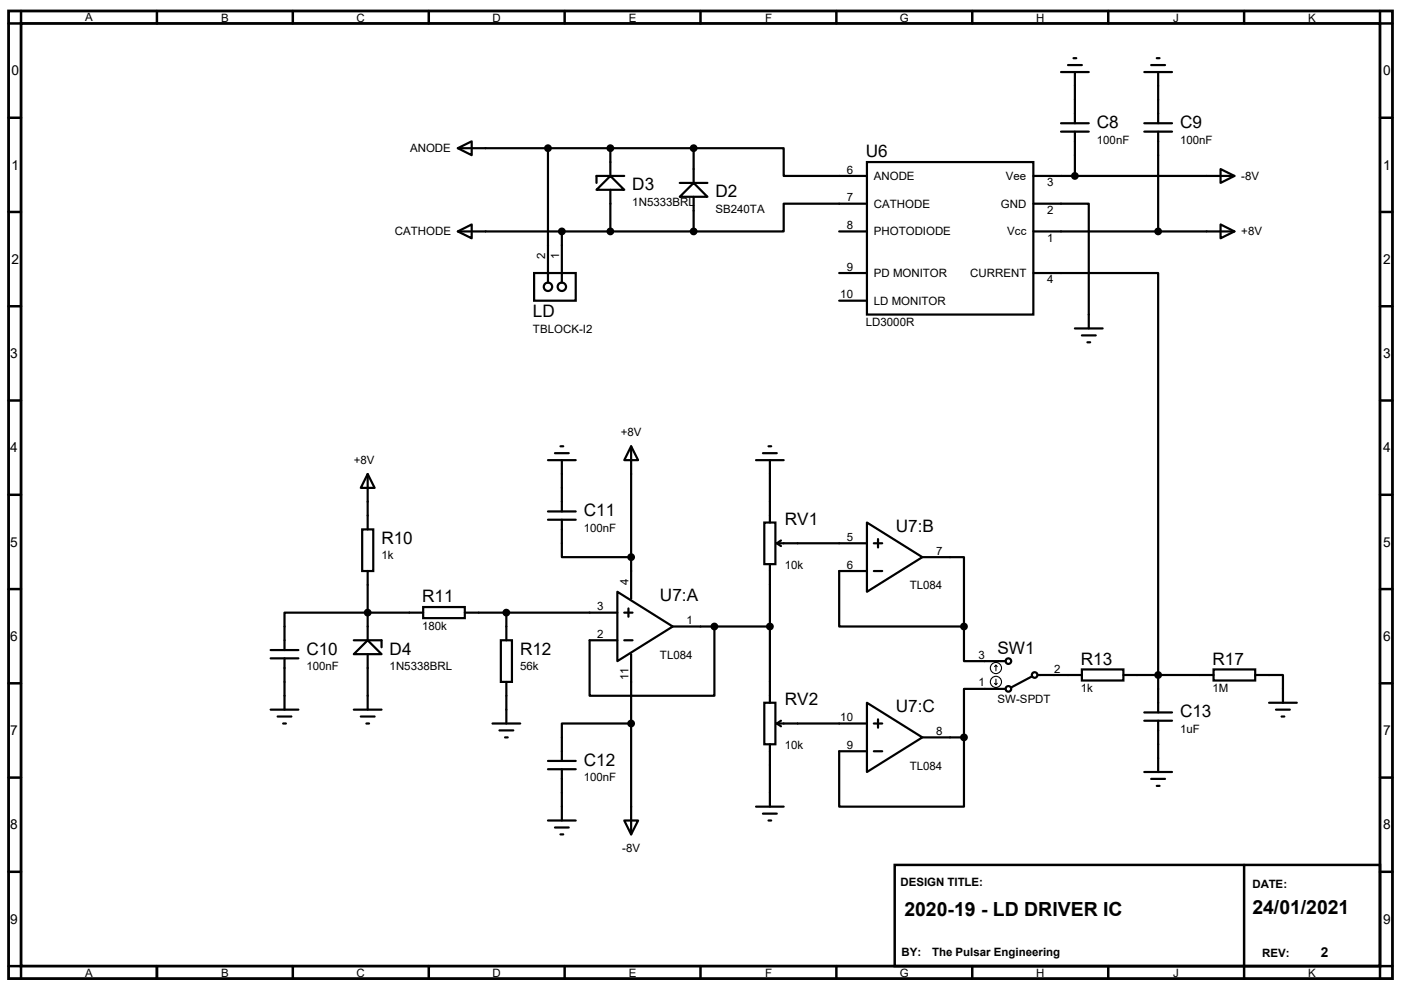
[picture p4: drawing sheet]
<svg xmlns="http://www.w3.org/2000/svg" width="297mm" height="210mm" viewBox="0 0 297 210" stroke-linecap="round" stroke-linejoin="round" font-family="sans-serif">
<path d="M1.8 2.3h293.4v205.3h-293.4zM4.5 5h288.1v199.9h-288.1z" fill="none" stroke="#000" stroke-width=".59"/>
<g fill="none" stroke="#000" stroke-width=".53">
<path d="M4.5 2.3v2.7h-2.7M33.3 2.3v2.7M62.1 2.3v2.7M90.9 2.3v2.7M119.7 2.3v2.7M148.5 2.3v2.7M177.3 2.3v2.7M206.1 2.3v2.7M235 2.3v2.7M263.8 2.3v2.7M292.6 2.3v2.7h2.6M1.8 25h2.7"/>
<path d="M292.6 25h2.6M1.8 45h2.7M292.6 45h2.6M1.8 65h2.7M292.6 65h2.6M1.8 84.9h2.7M292.6 84.9h2.6M1.8 104.9h2.7M292.6 104.9h2.6M1.8 124.9h2.7M292.6 124.9h2.6M1.8 144.9h2.7"/>
<path d="M292.6 144.9h2.6M1.8 164.9h2.7M292.6 164.9h2.6M1.8 184.9h2.7M189.7 183.5h102.9v21.4h-102.9zM263.8 183.5v24.1M292.6 184.9h2.6M1.8 204.9h2.7v2.7M33.3 204.9v2.7M62.1 204.9v2.7M90.9 204.9v2.7M119.7 204.9v2.7"/>
<path d="M148.5 204.9v2.7M177.3 204.9v2.7M206.1 204.9v2.7M235 204.9v2.7M295.2 204.9h-2.6v2.7"/>
</g>
<g fill="none" stroke="#000" stroke-width=".47">
<path d="M225 15.3h5.8M226.4 13.8h3M227.6 12.3h.6M227.9 15.3v10.8M242.6 15.3h5.9M244.1 13.8h2.9M245.3 12.3h.5M245.6 15.3v10.8M97.1 31.4h50M97.1 31.4l2.9-1.4v2.9zM116.2 31.4v28.6M129.4 31.4v5.9"/>
<path d="M132.4 37.3h-5.9v1.5M144.1 38.8h5.9M147.1 31.4v7.4M147.1 31.4h19.1v5.9h17.6M183.8 34.4h35.3v32.3h-35.3zM225 26.1h5.8M225 27.9h5.8M227.9 27.9v9.4M242.6 26.1h5.9M242.6 27.9h5.9M245.6 27.9v21.2M258.8 35.9l2.9 1.4-2.9 1.5z"/>
<path d="M261.7 37.3h-42.6M97.1 49.1h50M97.1 49.1l2.9-1.5v2.9zM113.2 57.9h8.9v5.9h-8.9zM119.1 49.1v10.9M126.5 40.3l2.9-3 3 3zM129.4 40.3v8.8M144.1 41.7l3-2.9 2.9 2.9zM147.1 41.7v7.4M177.9 49.1h5.9M177.9 57.9h5.9M183.8 43.2h-17.6v5.9h-19.1"/>
<path d="M219.1 43.2h11.7v26.5M219.1 57.9h26.5v93.2M219.1 49.1h42.6M258.8 47.6l2.9 1.5-2.9 1.4zM177.9 63.8h5.9M227.9 69.7h5.9M229.4 71.1h2.9M230.5 72.6h.6M116.2 97.6h5.9M117.7 96.1h2.9M118.8 94.7h.6M119.1 97.6v10.9"/>
<path d="M133.8 94.7l1.5 2.9h-2.9zM133.8 94.7v32.3M160.3 97.6h5.9M161.8 96.1h2.9M162.9 94.7h.6M163.2 97.6v13.2M76.8 112.3h2.3v8.8h-2.3zM78 100.5v11.8M78 100.5l1.4 3h-2.9zM116.2 108.5h5.9M116.2 110.2h5.9M119.1 110.2v8h14.7"/>
<path d="M162 110.8h2.4v8.9h-2.4zM163.2 119.7v29.4M164.7 115.2h19.1M164.7 115.2l.9 .6M165.6 114.6l-.9 .6M183.8 110.8l11.8 7.4-11.8 7.3zM185.3 115.2h1.7M186.2 114.3v1.8M195.6 118.2h8.8v14.7M57.4 137.9h5.9M57.4 139.6h5.9M60.3 139.6v10.9"/>
<path d="M75 135.8h5.9v1.5M78 138.7v11.8M78 135.8l2.9 2.9h-5.9zM78 121.1v14.7M89.7 129.9h-29.4v8M89.7 128.8h8.8v2.3h-8.8zM98.5 129.9h32.4M106.2 135.8h2.3v8.8h-2.3zM107.4 129.9v5.9M130.9 125.5l11.7 7.4-11.7 7.3zM132.4 129.9h1.7M132.4 135.8h1.7"/>
<path d="M133.2 129.1v1.7M133.8 138.7v38.3M142.6 132.9h20.6M151.5 132.9v14.7h-26.5v-11.8h5.9M183.8 121.1h-5.9v11.8h26.5M185.3 121.1h1.7M204.4 132.9v7.3h8.8M57.4 150.5h5.9M58.9 152h2.9M60 153.5h.6M75 150.5h5.9M76.5 152h2.9"/>
<path d="M77.7 153.5h.5M104.4 153.5h5.9M105.9 154.9h2.9M107.1 156.4h.6M107.4 144.6v8.9M133.8 153.5h-14.7v7.9M162 149.1h2.4v8.8h-2.4zM163.2 157.9v13.2M164.7 153.5h19.1M164.7 153.5l.9 .6M165.6 152.9l-.9 .6M183.8 149.1l11.8 7.3-11.8 7.3z"/>
<path d="M185.3 153.5h1.7M185.3 159.3h1.7M186.2 152.6v1.7M195.6 156.4h8.8M204.4 156.4v14.7h-26.5v-11.8h5.9M213.2 146.1h-8.8v10.3M218.8 143.5l-4.4 2.3M220 143.2h9.4M229.4 142h8.8v2.3h-8.8zM238.2 143.2h19.1M242.6 152.9h5.9M242.6 151.1h5.9"/>
<path d="M245.6 152.9v10.8M257.3 142h8.8v2.3h-8.8zM266.1 143.2h5.9v5.9M269.1 149.1h5.9M270.5 150.5h3M271.7 152h.6M116.2 161.4h5.9M116.2 163.2h5.9M116.2 174h5.9M117.7 175.5h2.9M118.8 177h.6M119.1 163.2v10.8"/>
<path d="M132.4 174h2.9l-1.5 3zM160.3 171.1h5.9M161.8 172.6h2.9M162.9 174h.6M242.6 163.7h5.9M244.1 165.2h2.9M245.3 166.7h.5"/>
<circle cx="116.2" cy="60.8" r=".89"/>
<circle cx="119.1" cy="60.8" r=".89"/>
<circle cx="213.8" cy="146.1" r=".59"/>
<circle cx="213.8" cy="140.2" r=".59"/>
<circle cx="219.4" cy="143.2" r=".59"/>
</g>
<g fill="#000" stroke="#000" stroke-width=".47">
<circle cx="116.2" cy="31.4" r=".59"/>
<circle cx="129.4" cy="31.4" r=".59"/>
<circle cx="147.1" cy="31.4" r=".59"/>
<circle cx="227.9" cy="37.3" r=".59"/>
<circle cx="119.1" cy="49.1" r=".59"/>
<circle cx="129.4" cy="49.1" r=".59"/>
<circle cx="147.1" cy="49.1" r=".59"/>
<circle cx="245.5" cy="49.1" r=".59"/>
<circle cx="133.8" cy="118.2" r=".59"/>
<circle cx="78" cy="129.9" r=".59"/>
<circle cx="107.4" cy="129.9" r=".59"/>
<circle cx="151.5" cy="132.9" r=".59"/>
<circle cx="163.2" cy="132.9" r=".59"/>
<circle cx="204.4" cy="132.9" r=".59"/>
<circle cx="133.8" cy="153.5" r=".59"/>
<circle cx="204.4" cy="156.4" r=".59"/>
<circle cx="245.5" cy="143.2" r=".59"/>
</g>
<g fill="none" stroke="#000" stroke-width=".23">
<path d="M210.9 144.9l.3 .3M211.2 141.1l.2 .3M211.2 141.1l-.3 .3M211.2 141.1v1.2M211.2 144v1.2M211.4 144.9l-.2 .3"/>
<circle cx="211.2" cy="141.7" r="1.18"/>
<circle cx="211.2" cy="144.6" r="1.18"/>
</g>
<g font-size="4.1">
<text x="191.7" y="194.4">2020-19 - LD DRIVER IC</text>
<text x="265.5" y="193.8">24/01/2021</text>
</g>
<g font-size="3.6">
<text x="232.6" y="27.2">C8</text>
<text x="250.2" y="27.2">C9</text>
<text x="183.6" y="33.4">U6</text>
<text x="134.1" y="40.4">D3</text>
<text x="151.7" y="41.9">D2</text>
<text x="113" y="67.3">LD</text>
<text x="123.8" y="109.5">C11</text>
<text x="166.4" y="111.3">RV1</text>
<text x="189.9" y="112.8">U7:B</text>
<text x="80.9" y="115.4">R10</text>
<text x="89.5" y="127.7">R11</text>
<text x="139.9" y="127.4">U7:A</text>
<text x="65" y="138.9">C10</text>
<text x="82.6" y="138.9">D4</text>
<text x="110.3" y="138.9">R12</text>
<text x="211.5" y="138.6">SW1</text>
<text x="229.1" y="141">R13</text>
<text x="257.1" y="141">R17</text>
<text x="166.4" y="149.5">RV2</text>
<text x="189.9" y="151">U7:C</text>
<text x="250.2" y="152.1">C13</text>
<text x="123.8" y="162.4">C12</text>
</g>
<g font-size="2.9">
<text x="2.5" y="16">0</text>
<text x="293.3" y="16">0</text>
<text x="2.5" y="36">1</text>
<text x="293.3" y="36">1</text>
<text x="2.5" y="56">2</text>
<text x="293.3" y="56">2</text>
<text x="2.2" y="75.9">3</text>
<text x="293.3" y="75.9">3</text>
<text x="2.2" y="95.9">4</text>
<text x="293.3" y="95.9">4</text>
<text x="2.2" y="115.9">5</text>
<text x="293.3" y="115.9">5</text>
<text x="2.2" y="135.9">6</text>
<text x="293.3" y="135.9">6</text>
<text x="2.2" y="155.9">7</text>
<text x="293.3" y="155.9">7</text>
<text x="2.2" y="175.9">8</text>
<text x="293.3" y="175.9">8</text>
<text x="2.2" y="195.9">9</text>
<text x="293.3" y="195.9">9</text>
<text x="280" y="203">2</text>
</g>
<g font-size="2.4">
<text x="18.1" y="4.4">A</text>
<text x="46.9" y="4.7">B</text>
<text x="75.6" y="4.7">C</text>
<text x="104.4" y="4.7">D</text>
<text x="133.3" y="4.7">E</text>
<text x="162.2" y="4.7">F</text>
<text x="190.8" y="4.7">G</text>
<text x="219.7" y="4.7">H</text>
<text x="248.7" y="4.7">J</text>
<text x="277.4" y="4.7">K</text>
<text x="86.9" y="32.3">ANODE</text>
<text x="232.6" y="30.5">100nF</text>
<text x="250.2" y="30.5">100nF</text>
<text x="179.5" y="36.8">6</text>
<text x="185.3" y="38.2">ANODE</text>
<text x="213.3" y="38.2">Vee</text>
<text x="222" y="39.5">3</text>
<text x="263.2" y="38.2">-8V</text>
<text x="134.1" y="43.7">1N5333BRL</text>
<text x="151.7" y="45.2">SB240TA</text>
<text x="179.5" y="42.7">7</text>
<text x="185.3" y="44">CATHODE</text>
<text x="212.2" y="44">GND</text>
<text x="222" y="45.4">2</text>
<text x="83.7" y="49.9">CATHODE</text>
<text x="179.5" y="48.6">8</text>
<text x="185.3" y="49.9">PHOTODIODE</text>
<text x="213.5" y="49.9">Vcc</text>
<text x="222" y="51.3">1</text>
<text x="263.2" y="49.9">+8V</text>
<text x="115.6" y="55" transform="rotate(-90 115.6 55)">2</text>
<text x="118.5" y="55" transform="rotate(-90 118.5 55)">1</text>
<text x="179.5" y="57.4">9</text>
<text x="185.3" y="58.8">PD MONITOR</text>
<text x="205.7" y="58.8">CURRENT</text>
<text x="178.2" y="63.3">10</text>
<text x="185.3" y="64.6">LD MONITOR</text>
<text x="222" y="60.1">4</text>
<text x="113" y="70.6">TBLOCK-I2</text>
<text x="183.6" y="69.2">LD3000R</text>
<text x="131.6" y="92.6">+8V</text>
<text x="75" y="98.4">+8V</text>
<text x="123.8" y="112.8">100nF</text>
<text x="80.9" y="118.7">1k</text>
<text x="179.5" y="114.7">5</text>
<text x="198.5" y="117.7">7</text>
<text x="133.2" y="124.1" transform="rotate(-90 133.2 124.1)">4</text>
<text x="166.4" y="120.6">10k</text>
<text x="179.5" y="120.6">6</text>
<text x="192.9" y="125">TL084</text>
<text x="126.6" y="129.4">3</text>
<text x="89.5" y="133.5">180k</text>
<text x="126.6" y="135.3">2</text>
<text x="145.6" y="132.4">1</text>
<text x="65" y="142.2">100nF</text>
<text x="82.6" y="142.2">1N5338BRL</text>
<text x="110.3" y="142.2">56k</text>
<text x="139.9" y="139.7">TL084</text>
<text x="207.4" y="139.7">3</text>
<text x="223.5" y="142.7">2</text>
<text x="133.2" y="144.2" transform="rotate(-90 133.2 144.2)">11</text>
<text x="207.4" y="145.6">1</text>
<text x="211.5" y="149.1">SW-SPDT</text>
<text x="229.1" y="146.8">1k</text>
<text x="257.1" y="146.8">1M</text>
<text x="178.2" y="153">10</text>
<text x="198.5" y="155.9">8</text>
<text x="250.2" y="155.4">1uF</text>
<text x="166.4" y="158.8">10k</text>
<text x="179.5" y="158.8">9</text>
<text x="123.8" y="165.7">100nF</text>
<text x="192.9" y="163.2">TL084</text>
<text x="131.9" y="180.8">-8V</text>
<text x="190.9" y="187.9">DESIGN TITLE:</text>
<text x="265.5" y="188.3">DATE:</text>
<text x="191.2" y="202.7">BY:</text>
<text x="197.6" y="202.7">The Pulsar Engineering</text>
<text x="267.6" y="202.9">REV:</text>
<text x="18.1" y="207.2">A</text>
<text x="46.9" y="207.2">B</text>
<text x="75.6" y="207.2">C</text>
<text x="104.4" y="207.2">D</text>
<text x="133.3" y="207.2">E</text>
<text x="162.2" y="207.2">F</text>
<text x="190.8" y="207.2">G</text>
<text x="219.7" y="207.2">H</text>
<text x="248.7" y="207.2">J</text>
<text x="277.4" y="207.2">K</text>
</g>
</svg>
